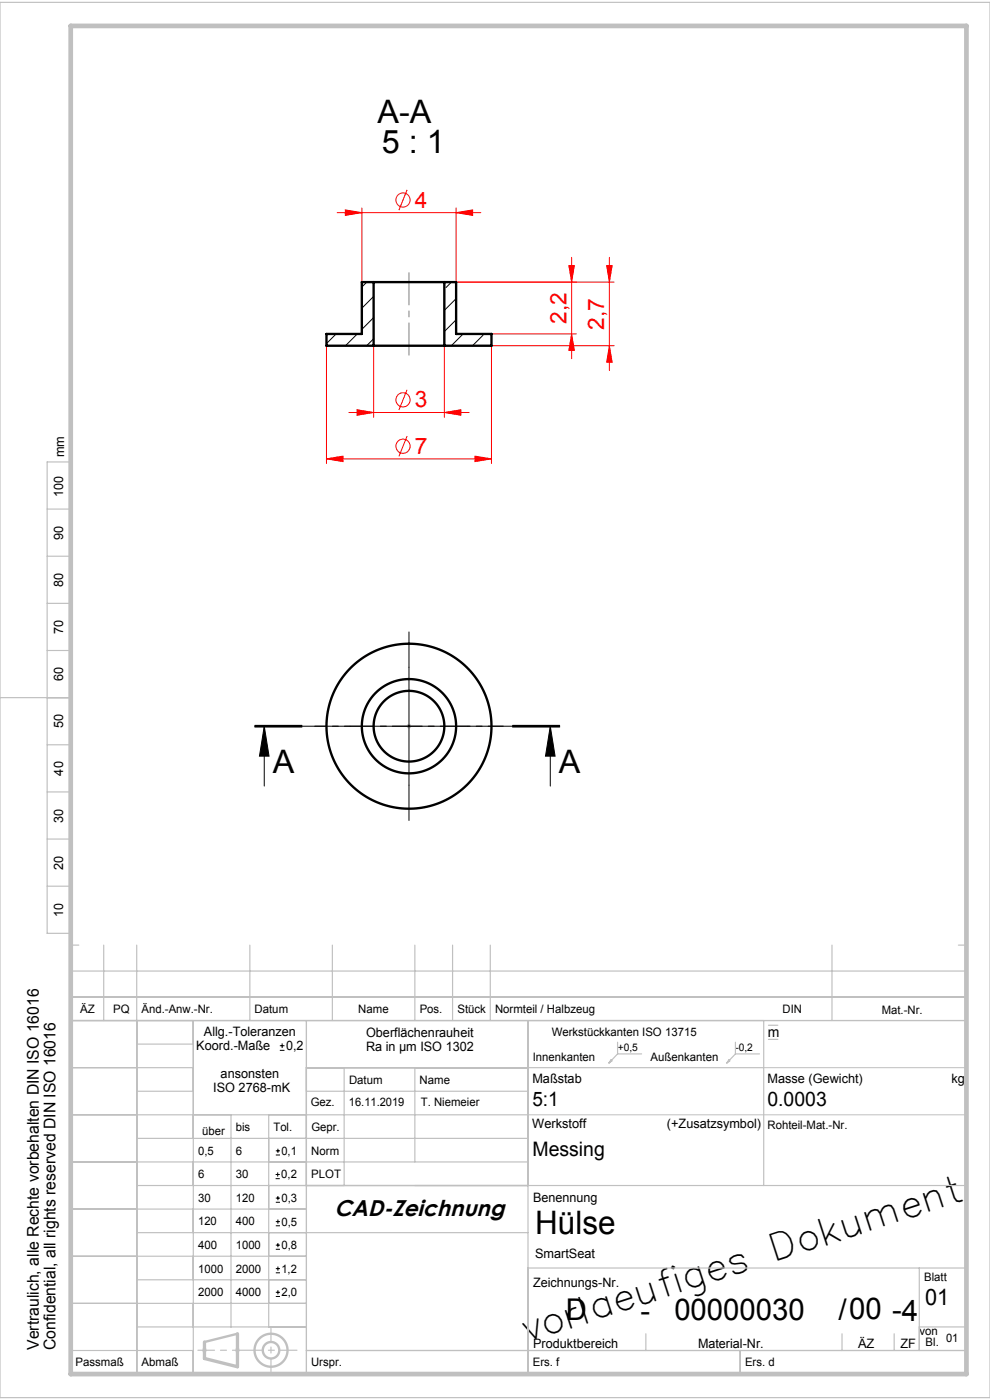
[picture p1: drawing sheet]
<svg xmlns="http://www.w3.org/2000/svg" width="210mm" height="297mm" viewBox="0 0 210 297" stroke-linecap="round" stroke-linejoin="round" font-family="sans-serif">
<g fill="none" stroke="#f00" stroke-width=".21">
<path d="M71.5 45.1h30.5M73.3 44.5l3.5 .6-3.5 .6zM76.8 44.1v15.7M86.3 40.3l-1.7 4.3M96.8 45.1l3.5-.6v1.2zM96.8 44.1v15.7h33.5M120.7 56.3h1.1l-.5 3.5zM121.3 54.6v21.5M128.7 56.3h1.1l-.5 3.5zM129.3 54.6v24M69.3 73.3v25M79.3 73.3v15.2"/>
<path d="M94.3 73.3v15.2M104.3 70.8h18M121.3 70.8l.5 3.5h-1.1zM129.3 73.3l.5 3.5h-1.1zM130.3 73.3h-26v25M69.3 97.3l3.5-.5v1.1zM69.3 97.3h35M74 87.5h25.5M75.8 86.9l3.5 .6-3.5 .6zM86.3 82.7l-1.7 4.3M86.3 92.5l-1.7 4.3M94.3 87.5l3.5-.6v1.2z"/>
<path d="M100.8 96.8l3.5 .5-3.5 .6z"/>
<circle cx="85.5" cy="42.4" r="1.5"/>
<circle cx="85.5" cy="94.7" r="1.5"/>
<circle cx="85.5" cy="84.8" r="1.5"/>
</g>
<g fill="none" stroke="#000" stroke-width=".21">
<path d="M86.8 134.1v40M54.1 154.2h10zM54.1 154.1h10M54.1 153.9h10M56.1 154.1l1 6.3h-2.1zM56.1 154.1v12.7M66.8 154.1h40M108.7 154.1h10M108.7 153.9h10M108.7 154.2h10M116.7 154.1l1 6.3h-2zM116.7 154.1v12.7"/>
<path d="M59.4 222.8h.9M59.4 221.8h.9M59.8 221.4v.9M58.5 250h.8M58.5 249.2h.8M58.5 259.2h.9M58.5 255.1h.9M58.5 254.2h.9M58.5 245h.9M58.5 244.1h.9M58.9 248.7v.9M58.9 253.7v.9"/>
<path d="M58.9 258.7v.9M58.9 243.7v.9M58.5 265h.9M58.5 264.1h.9M58.5 260h.9M58.5 275h.9M58.5 274.2h.9M58.5 270h.9M58.5 269.1h.9M58.9 263.7v.9M58.9 273.7v.9M58.9 268.7v.9"/>
</g>
<path d="M112 236.5h93M162 226.5h43M42.9 286.4h1M43 286.1l.7 .7M43.4 285.9v1M43.7 286.1l-.7 .7M49.9 286.4h1M50 286.1l.7 .7M50.4 285.9v1M50.7 286.1l-.7 .7" fill="none" stroke="#c0c0c0" stroke-width=".21"/>
<g fill="none" stroke="#c0c0c0" stroke-width=".25">
<path d="M0 .5h210v296h-210zM10 98h5v100h-5zM10 108h5M10 118h5M10 128h5M10 138h5M0 148h15M10 158h5M86.3 154.1h1M86.4 153.7l.7 .7M86.8 153.6v1M87.1 153.7l-.7 .7"/>
<path d="M10 168h5M10 178h5M10 188h5M15 198.5v93h190v-85.5h-190M15 216.5h190M15 211.5h190M15 200.5h1.7M22 200.5v16M29 200.5v91M41 216.5v75M53 200.5v16M65 216.5v75"/>
<path d="M70.5 200.5v16M88 200.5v16M96 200.5v16M104 200.5v16M112 216.5v75M162 216.5v35M163 217.5h2M176.5 200.5v16M203.3 200.5h1.7M15 226.5h26M15 236.5h97M29 221.5h12"/>
<path d="M29 231.5h12M49 236.5v45M57 236.5v45M65 226.5h97M65 231.5h47M73 226.5v25M88 226.5v20M129.6 224.9l.2 .2-.6 .4zM131 221.1v2.5M131 223.6h5.1M131 223.6l-1.8 1.9M154.6 224.9l.2 .2-.6 .4z"/>
<path d="M156 223.6h5.1M156 221.1v2.5M156 223.6l-1.8 1.9M163 220.5h2M15 246.5h97M15 256.5h50M29 251.5h176M29 241.5h83M15 266.5h50M15 276.5h50M29 261.5h83M29 271.5h36"/>
<path d="M112 269h93M195 269v17.5M15 286.5h26M29 281.5h36M65 286.5h140M137 283v3.5M157 286.5v5M178.6 283v3.5M189.7 283v3.5M195 281.5h10"/>
</g>
<g fill="none" stroke="#c0c0c0" stroke-width=".5">
<path d="M50.4 282.9l-7 1.8"/>
<circle cx="57.5" cy="286.4" r="3.5"/>
<circle cx="57.5" cy="286.4" r="1.75"/>
</g>
<path d="M118.7 154.1h-64.6" fill="none" stroke="#000" stroke-width=".21" stroke-dasharray="6.3 1.3 1.3 1.3" stroke-dashoffset="1.3"/>
<path d="M86.8 75.3v-17.5" fill="none" stroke="#808080" stroke-width=".21" stroke-dasharray="15.2 1.3 1.3 1.3" stroke-dashoffset="8.4"/>
<path d="M57.5 291v-9.2" fill="none" stroke="#c0c0c0" stroke-width=".25" stroke-dasharray="6.3 1.3 1.3 1.3" stroke-dashoffset="3.7"/>
<path d="M42 286.4h21" fill="none" stroke="#c0c0c0" stroke-width=".25" stroke-dasharray="6.3 1.3 1.3 1.3" stroke-dashoffset="2.8"/>
<path d="M50.4 282.9v7l-7-1.7v-3.5" fill="none" stroke="#c0c0c0" stroke-width=".7"/>
<path d="M15 5.5h190v286h-190z" fill="none" stroke="#c0c0c0" stroke-width="1"/>
<path d="M116.7 154.1l1 6.3h-2zM56.1 154.1l1 6.3h-2.1z" fill="#000"/>
<g fill="#f00">
<path d="M96.8 45.1l3.5-.6v1.2zM73.3 44.5l3.5 .6-3.5 .6z"/>
<path d="M75.8 86.9l3.5 .6-3.5 .6zM94.3 87.5l3.5-.6v1.2z"/>
<path d="M100.8 96.8l3.5 .5-3.5 .6zM69.3 97.3l3.5-.5v1.1z"/>
<path d="M121.3 70.8l.5 3.5h-1.1zM120.7 56.3h1.1l-.5 3.5z"/>
<path d="M128.7 56.3h1.1l-.5 3.5zM129.3 73.3l.5 3.5h-1.1z"/>
</g>
<g fill="none" stroke="#000" stroke-width=".5">
<path d="M79.3 59.8h15M79.3 59.8h-2.5v11h-7.5v2.5h10M79.3 59.8v13.5M94.3 59.8h2.5v11h7.5v2.5h-10M94.3 59.8v13.5M79.3 73.3h15"/>
<circle cx="86.8" cy="154.1" r="7.5"/>
<circle cx="86.8" cy="154.1" r="17.5"/>
<circle cx="86.8" cy="154.1" r="10"/>
</g>
<path d="M77.8 59.9l-1 1M95.8 59.8l-1.2 1.2M71.3 70.8l-2 2.1M75.8 70.8l-2.5 2.5M79.3 62.9l-2.5 2.5M79.3 67.4l-2.5 2.5M79.3 71.9l-1.5 1.4M96.8 63.3l-2.5 2.5M96.8 67.8l-2.5 2.5M98.2 70.8l-2.5 2.5M102.5 71.1l-2.3 2.2" fill="none" stroke="#000" stroke-width=".21"/>
<text font-size="7.8" x="112.2" y="284.6" transform="rotate(-18 112.2 284.6)">vorlaeufiges Dokument</text>
<g font-size="6.9">
<text x="80.1" y="26">A-A</text>
<text x="81" y="32.5">5 : 1</text>
<text x="57.9" y="164.1">A</text>
<text x="118.5" y="164.1">A</text>
<text x="113.5" y="261.7">Hülse</text>
</g>
<g font-size="6.3">
<text x="120" y="279.9">D</text>
<text x="135.8" y="280.2">-</text>
<text x="143" y="279.9">00000030</text>
<text x="177.8" y="280">/00 -4</text>
</g>
<g font-size="4.8" fill="#f00">
<text x="88" y="44">4</text>
<text x="120.2" y="68.7" transform="rotate(-90 120.2 68.7)">2,2</text>
<text x="128.2" y="69.9" transform="rotate(-90 128.2 69.9)">2,7</text>
<text x="88" y="86.4">3</text>
<text x="88" y="96.3">7</text>
</g>
<g font-size="4.8">
<text x="70.9" y="257.9">CAD-Zeichnung</text>
<text x="196.2" y="276.8">01</text>
</g>
<g font-size="4.2">
<text x="112.9" y="234.7">5:1</text>
<text x="162.8" y="234.6">0.0003</text>
<text x="112.9" y="245.1">Messing</text>
</g>
<g font-size="3.4">
<text x="8.3" y="286.4" transform="rotate(-90 8.3 286.4)">Vertraulich, alle Rechte vorbehalten DIN ISO 16016</text>
<text x="11.8" y="286.4" transform="rotate(-90 11.8 286.4)">Confidential, all rights reserved DIN ISO 16016</text>
</g>
<text font-size="3" x="162.9" y="220">m</text>
<g font-size="2.7">
<text x="13.6" y="97" transform="rotate(-90 13.6 97)">mm</text>
<text x="13.4" y="105.5" transform="rotate(-90 13.4 105.5)">100</text>
<text x="13.4" y="114.5" transform="rotate(-90 13.4 114.5)">90</text>
<text x="13.4" y="124.5" transform="rotate(-90 13.4 124.5)">80</text>
<text x="13.4" y="134.5" transform="rotate(-90 13.4 134.5)">70</text>
<text x="13.4" y="144.5" transform="rotate(-90 13.4 144.5)">60</text>
<text x="13.4" y="154.5" transform="rotate(-90 13.4 154.5)">50</text>
<text x="13.4" y="164.5" transform="rotate(-90 13.4 164.5)">40</text>
<text x="13.4" y="174.5" transform="rotate(-90 13.4 174.5)">30</text>
<text x="13.4" y="184.5" transform="rotate(-90 13.4 184.5)">20</text>
<text x="13.4" y="194.5" transform="rotate(-90 13.4 194.5)">10</text>
<text x="43.3" y="219.8">Allg.-Toleranzen</text>
<text x="77.7" y="219.9">Oberflächenrauheit</text>
<text x="41.6" y="222.8">Koord.-Maße</text>
<text x="60.7" y="222.8">0,2</text>
<text x="77.6" y="222.9">Ra in µm ISO 1302</text>
<text x="45.2" y="231.8">ISO 2768-mK</text>
<text x="46.8" y="228.8">ansonsten</text>
<text x="112.9" y="229.8">Maßstab</text>
<text x="162.8" y="229.8">Masse (Gewicht)</text>
<text x="201.8" y="229.7">kg</text>
<text x="112.9" y="239.4">Werkstoff</text>
<text x="141.5" y="239.4">(+Zusatzsymbol)</text>
<text x="113.1" y="255">Benennung</text>
<text x="113.5" y="266.8">SmartSeat</text>
<text x="113.1" y="272.9">Zeichnungs-Nr.</text>
<text x="113.1" y="286">Produktbereich</text>
<text x="148.1" y="285.9">Material-Nr.</text>
<text x="182" y="285.9">ÄZ</text>
<text x="191" y="285.9">ZF</text>
</g>
<g font-size="2.5">
<text x="17" y="215">ÄZ</text>
<text x="24" y="215">PQ</text>
<text x="30" y="215">Änd.-Anw.-Nr.</text>
<text x="54" y="215">Datum</text>
<text x="76" y="215">Name</text>
<text x="89" y="215">Pos.</text>
<text x="97" y="215">Stück</text>
<text x="105" y="215">Normteil / Halbzeug</text>
<text x="166" y="215">DIN</text>
<text x="187" y="215">Mat.-Nr.</text>
<text x="117" y="219.8">Werkstückkanten ISO 13715</text>
<text x="113" y="225">Innenkanten</text>
<text x="138" y="225">Außenkanten</text>
<text x="74" y="230">Datum</text>
<text x="89" y="230">Name</text>
<text x="50" y="240">bis</text>
<text x="58" y="240">Tol.</text>
<text x="65.9" y="234.7">Gez.</text>
<text x="66" y="240">Gepr.</text>
<text x="74" y="234.7">16.11.2019</text>
<text x="89.3" y="234.7">T. Niemeier</text>
<text x="162.8" y="239.4">Rohteil-Mat.-Nr.</text>
<text x="42" y="245">0,5</text>
<text x="42.9" y="240.8">über</text>
<text x="50.1" y="245">6</text>
<text x="59.7" y="245">0,1</text>
<text x="66" y="245">Norm</text>
<text x="42" y="250">6</text>
<text x="50" y="250">30</text>
<text x="59.7" y="250">0,2</text>
<text x="66" y="250">PLOT</text>
<text x="42" y="255">30</text>
<text x="50" y="255">120</text>
<text x="59.7" y="255">0,3</text>
<text x="42" y="260">120</text>
<text x="50" y="260">400</text>
<text x="59.7" y="260">0,5</text>
<text x="42.1" y="270">1000</text>
<text x="42.1" y="265">400</text>
<text x="50" y="270">2000</text>
<text x="50" y="265">1000</text>
<text x="59.7" y="265">0,8</text>
<text x="59.7" y="270">1,2</text>
<text x="42" y="275">2000</text>
<text x="50" y="275">4000</text>
<text x="59.7" y="275">2,0</text>
<text x="196" y="271.8">Blatt</text>
<text x="195" y="283.3">von</text>
<text x="196.3" y="285.6">Bl.</text>
<text x="200.7" y="284.7">01</text>
<text x="16" y="289.8">Passmaß</text>
<text x="30" y="289.8">Abmaß</text>
<text x="66" y="289.8">Urspr.</text>
<text x="113" y="289.8">Ers. f</text>
<text x="158" y="289.8">Ers. d</text>
</g>
<g font-size="2.2">
<text x="131" y="222.9">+0,5</text>
<text x="156" y="222.9">-0,2</text>
</g>
</svg>
